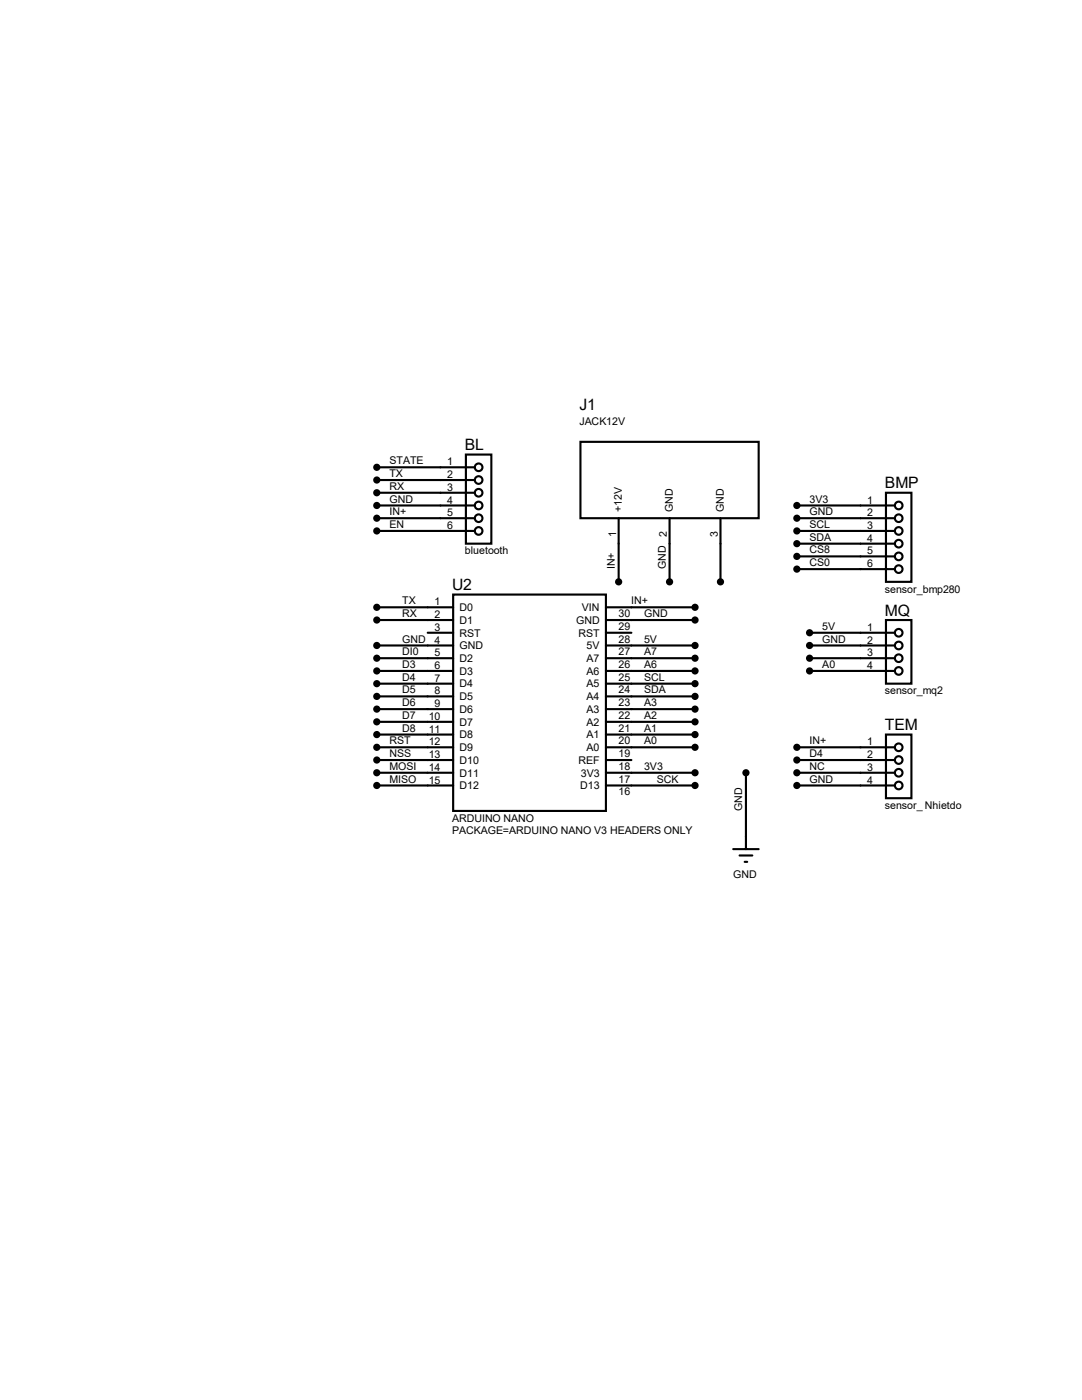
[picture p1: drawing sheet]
<svg xmlns="http://www.w3.org/2000/svg" width="216mm" height="279mm" viewBox="0 0 216 279" stroke-linecap="round" stroke-linejoin="round" font-family="sans-serif">
<g fill="none" stroke="#000" stroke-width=".42">
<path d="M75.2 93.3h19.5M75.2 95.8h19.5M75.2 98.3h19.5M93 90.7h5v17.8h-5zM115.8 88.2h35.6v15.2h-35.6zM176.8 98.3h5.1v17.8h-5.1zM75.2 100.9h19.5M75.2 103.4h19.5M75.2 106h19.5M90.4 118.7h30.5v43.1h-30.5zM123.4 103.4v12.7M133.6 103.4v12.7"/>
<path d="M143.8 103.4v12.7M159 100.9h19.6M159 103.4h19.6M159 106h19.6M159 108.5h19.6M159 111h19.6M159 113.6h19.6M75.2 121.2h15.2M75.2 123.7h15.2M75.2 128.8h15.2M75.2 139h15.2M75.2 136.4h15.2"/>
<path d="M75.2 131.4h15.2M75.2 133.9h15.2M85.3 126.3h5.1M120.9 121.2h17.8M120.9 123.7h17.8M120.9 128.8h17.8M120.9 139h17.8M120.9 136.4h17.8M120.9 131.4h17.8M120.9 133.9h17.8M120.9 126.3h5.1M161.5 128.8h17.1"/>
<path d="M161.5 131.4h17.1M161.5 133.9h17.1M161.5 126.3h17.1M176.8 123.7h5.1v12.7h-5.1zM75.2 156.8h15.2M75.2 154.2h15.2M75.2 151.7h15.2M75.2 149.1h15.2M75.2 141.5h15.2M75.2 144.1h15.2M75.2 146.6h15.2M120.9 156.8h17.8"/>
<path d="M120.9 154.2h17.8M120.9 151.7h5.1M120.9 149.1h17.8M120.9 141.5h17.8M120.9 144.1h17.8M120.9 146.6h17.8M148.8 154.2v15.3M159 156.8h19.6M159 154.2h19.6M159 151.7h19.6M159 149.1h19.6M176.8 146.6h5.1v12.7h-5.1z"/>
<path d="M146.3 169.5h5.1M147.6 170.7h2.5M148.6 172h.5"/>
<circle cx="95.5" cy="95.8" r=".76"/>
<circle cx="95.5" cy="98.3" r=".76"/>
<circle cx="95.5" cy="93.3" r=".76"/>
<circle cx="95.5" cy="103.4" r=".76"/>
<circle cx="95.5" cy="106" r=".76"/>
<circle cx="95.5" cy="100.9" r=".76"/>
<circle cx="179.3" cy="100.9" r=".76"/>
<circle cx="179.3" cy="103.4" r=".76"/>
<circle cx="179.3" cy="106" r=".76"/>
<circle cx="179.3" cy="111" r=".76"/>
<circle cx="179.3" cy="108.5" r=".76"/>
<circle cx="179.3" cy="113.6" r=".76"/>
<circle cx="179.3" cy="126.3" r=".76"/>
<circle cx="179.3" cy="128.8" r=".76"/>
<circle cx="179.3" cy="131.4" r=".76"/>
<circle cx="179.3" cy="133.9" r=".76"/>
<circle cx="179.3" cy="156.8" r=".76"/>
<circle cx="179.3" cy="149.1" r=".76"/>
<circle cx="179.3" cy="154.2" r=".76"/>
<circle cx="179.3" cy="151.7" r=".76"/>
</g>
<g fill="#000" stroke="#000" stroke-width=".42">
<circle cx="75.2" cy="93.3" r=".51"/>
<circle cx="75.2" cy="95.8" r=".51"/>
<circle cx="75.2" cy="98.3" r=".51"/>
<circle cx="75.2" cy="100.9" r=".51"/>
<circle cx="75.2" cy="106" r=".51"/>
<circle cx="75.2" cy="103.4" r=".51"/>
<circle cx="123.4" cy="116.1" r=".51"/>
<circle cx="133.6" cy="116.1" r=".51"/>
<circle cx="143.8" cy="116.1" r=".51"/>
<circle cx="159" cy="106" r=".51"/>
<circle cx="159" cy="113.6" r=".51"/>
<circle cx="159" cy="100.9" r=".51"/>
<circle cx="159" cy="111" r=".51"/>
<circle cx="159" cy="108.5" r=".51"/>
<circle cx="159" cy="103.4" r=".51"/>
<circle cx="75.2" cy="123.7" r=".51"/>
<circle cx="75.2" cy="121.2" r=".51"/>
<circle cx="75.2" cy="131.4" r=".51"/>
<circle cx="75.2" cy="136.4" r=".51"/>
<circle cx="75.2" cy="133.9" r=".51"/>
<circle cx="75.2" cy="139" r=".51"/>
<circle cx="75.2" cy="128.8" r=".51"/>
<circle cx="138.7" cy="128.8" r=".51"/>
<circle cx="138.7" cy="131.4" r=".51"/>
<circle cx="138.7" cy="123.7" r=".51"/>
<circle cx="138.7" cy="139" r=".51"/>
<circle cx="138.7" cy="136.4" r=".51"/>
<circle cx="138.7" cy="133.9" r=".51"/>
<circle cx="138.7" cy="121.2" r=".51"/>
<circle cx="161.5" cy="133.9" r=".51"/>
<circle cx="161.5" cy="128.8" r=".51"/>
<circle cx="161.5" cy="126.3" r=".51"/>
<circle cx="161.5" cy="131.4" r=".51"/>
<circle cx="75.2" cy="156.8" r=".51"/>
<circle cx="75.2" cy="141.5" r=".51"/>
<circle cx="75.2" cy="151.7" r=".51"/>
<circle cx="75.2" cy="144.1" r=".51"/>
<circle cx="75.2" cy="146.6" r=".51"/>
<circle cx="75.2" cy="154.2" r=".51"/>
<circle cx="75.2" cy="149.1" r=".51"/>
<circle cx="138.7" cy="144.1" r=".51"/>
<circle cx="138.7" cy="141.5" r=".51"/>
<circle cx="138.7" cy="156.8" r=".51"/>
<circle cx="138.7" cy="146.6" r=".51"/>
<circle cx="138.7" cy="154.2" r=".51"/>
<circle cx="138.7" cy="149.1" r=".51"/>
<circle cx="148.8" cy="154.2" r=".51"/>
<circle cx="159" cy="154.2" r=".51"/>
<circle cx="159" cy="156.8" r=".51"/>
<circle cx="159" cy="151.7" r=".51"/>
<circle cx="159" cy="149.1" r=".51"/>
</g>
<g font-size="3.1">
<text x="115.6" y="81.9">J1</text>
<text x="92.7" y="89.8">BL</text>
<text x="176.6" y="97.5">BMP</text>
<text x="90.2" y="117.8">U2</text>
<text x="176.6" y="122.9">MQ</text>
<text x="176.6" y="145.7">TEM</text>
</g>
<g font-size="2.1">
<text x="115.6" y="84.8">JACK12V</text>
<text x="77.7" y="92.7">STATE</text>
<text x="77.7" y="95.2">TX</text>
<text x="89.2" y="92.9">1</text>
<text x="89.2" y="95.4">2</text>
<text x="77.7" y="97.7">RX</text>
<text x="77.7" y="100.3">GND</text>
<text x="89.2" y="98">3</text>
<text x="89.2" y="100.5">4</text>
<text x="161.5" y="100.3">3V3</text>
<text x="173" y="100.5">1</text>
<text x="77.7" y="102.8">IN+</text>
<text x="77.7" y="105.4">EN</text>
<text x="89.2" y="103">5</text>
<text x="89.2" y="105.6">6</text>
<text x="122.9" y="107.1" transform="rotate(-90 122.9 107.1)">1</text>
<text x="124.1" y="102.2" transform="rotate(-90 124.1 102.2)">+12V</text>
<text x="133.1" y="107.1" transform="rotate(-90 133.1 107.1)">2</text>
<text x="134.3" y="102.2" transform="rotate(-90 134.3 102.2)">GND</text>
<text x="143.2" y="107.1" transform="rotate(-90 143.2 107.1)">3</text>
<text x="144.4" y="102.2" transform="rotate(-90 144.4 102.2)">GND</text>
<text x="161.5" y="102.8">GND</text>
<text x="161.5" y="105.4">SCL</text>
<text x="161.5" y="107.9">SDA</text>
<text x="173" y="103">2</text>
<text x="173" y="105.6">3</text>
<text x="92.7" y="110.7">bluetooth</text>
<text x="122.7" y="113.6" transform="rotate(-90 122.7 113.6)">IN+</text>
<text x="132.9" y="113.6" transform="rotate(-90 132.9 113.6)">GND</text>
<text x="161.5" y="110.4">CS8</text>
<text x="161.5" y="113">CS0</text>
<text x="173" y="108.1">4</text>
<text x="173" y="110.7">5</text>
<text x="173" y="113.2">6</text>
<text x="176.6" y="118.3">sensor_bmp280</text>
<text x="80.3" y="120.6">TX</text>
<text x="80.3" y="123.1">RX</text>
<text x="86.7" y="120.8">1</text>
<text x="86.7" y="123.4">2</text>
<text x="86.7" y="125.9">3</text>
<text x="91.7" y="122">D0</text>
<text x="91.7" y="124.5">D1</text>
<text x="115" y="124.5">GND</text>
<text x="116.1" y="122">VIN</text>
<text x="123.4" y="125.7">29</text>
<text x="123.4" y="123.1">30</text>
<text x="126" y="120.6">IN+</text>
<text x="128.5" y="123.1">GND</text>
<text x="164.1" y="125.7">5V</text>
<text x="173" y="125.9">1</text>
<text x="80.3" y="128.2">GND</text>
<text x="80.3" y="130.8">DI0</text>
<text x="86.7" y="128.4">4</text>
<text x="86.7" y="131">5</text>
<text x="91.7" y="127">RST</text>
<text x="91.7" y="129.6">GND</text>
<text x="115.4" y="127">RST</text>
<text x="117" y="129.6">5V</text>
<text x="123.4" y="130.8">27</text>
<text x="123.4" y="128.2">28</text>
<text x="128.5" y="130.8">A7</text>
<text x="128.5" y="128.2">5V</text>
<text x="164.1" y="128.2">GND</text>
<text x="173" y="128.4">2</text>
<text x="173" y="131">3</text>
<text x="80.3" y="133.3">D3</text>
<text x="80.3" y="135.8">D4</text>
<text x="86.7" y="133.5">6</text>
<text x="86.7" y="136.1">7</text>
<text x="91.7" y="132.1">D2</text>
<text x="91.7" y="134.7">D3</text>
<text x="91.7" y="137.2">D4</text>
<text x="117" y="137.2">A5</text>
<text x="117" y="134.7">A6</text>
<text x="117" y="132.1">A7</text>
<text x="123.4" y="135.8">25</text>
<text x="123.4" y="133.3">26</text>
<text x="128.5" y="135.8">SCL</text>
<text x="128.5" y="133.3">A6</text>
<text x="164.1" y="133.3">A0</text>
<text x="173" y="133.5">4</text>
<text x="80.3" y="138.4">D5</text>
<text x="80.3" y="140.9">D6</text>
<text x="80.3" y="143.5">D7</text>
<text x="85.5" y="143.7">10</text>
<text x="86.7" y="138.6">8</text>
<text x="86.7" y="141.1">9</text>
<text x="91.7" y="139.7">D5</text>
<text x="91.7" y="142.3">D6</text>
<text x="117" y="142.3">A3</text>
<text x="117" y="139.7">A4</text>
<text x="123.4" y="143.5">22</text>
<text x="123.4" y="140.9">23</text>
<text x="123.4" y="138.4">24</text>
<text x="128.5" y="138.4">SDA</text>
<text x="128.5" y="140.9">A3</text>
<text x="128.5" y="143.5">A2</text>
<text x="176.6" y="138.6">sensor_mq2</text>
<text x="77.7" y="148.5">RST</text>
<text x="80.3" y="146">D8</text>
<text x="85.5" y="146.2">11</text>
<text x="85.5" y="148.8">12</text>
<text x="91.7" y="144.8">D7</text>
<text x="91.7" y="147.4">D8</text>
<text x="91.7" y="149.9">D9</text>
<text x="117" y="149.9">A0</text>
<text x="117" y="147.4">A1</text>
<text x="117" y="144.8">A2</text>
<text x="123.4" y="148.5">20</text>
<text x="123.4" y="146">21</text>
<text x="128.5" y="146">A1</text>
<text x="128.5" y="148.5">A0</text>
<text x="161.5" y="148.5">IN+</text>
<text x="173" y="148.8">1</text>
<text x="77.7" y="153.6">MOSI</text>
<text x="77.7" y="151.1">NSS</text>
<text x="85.5" y="151.3">13</text>
<text x="85.5" y="153.8">14</text>
<text x="91.7" y="152.4">D10</text>
<text x="91.7" y="155">D11</text>
<text x="115.4" y="152.4">REF</text>
<text x="115.9" y="155">3V3</text>
<text x="123.4" y="153.6">18</text>
<text x="123.4" y="151.1">19</text>
<text x="128.5" y="153.6">3V3</text>
<text x="161.5" y="151.1">D4</text>
<text x="161.5" y="153.6">NC</text>
<text x="173" y="151.3">2</text>
<text x="173" y="153.8">3</text>
<text x="77.7" y="156.2">MISO</text>
<text x="85.5" y="156.4">15</text>
<text x="91.7" y="157.5">D12</text>
<text x="115.8" y="157.5">D13</text>
<text x="123.4" y="158.7">16</text>
<text x="123.4" y="156.2">17</text>
<text x="131.1" y="156.2">SCK</text>
<text x="148.1" y="161.8" transform="rotate(-90 148.1 161.8)">GND</text>
<text x="161.5" y="156.2">GND</text>
<text x="173" y="156.4">4</text>
<text x="176.6" y="161.5">sensor_ Nhietdo</text>
<text x="90.2" y="164">ARDUINO NANO</text>
<text x="90.2" y="166.5">PACKAGE=ARDUINO NANO V3 HEADERS ONLY</text>
<text x="146.3" y="175.3">GND</text>
</g>
</svg>
